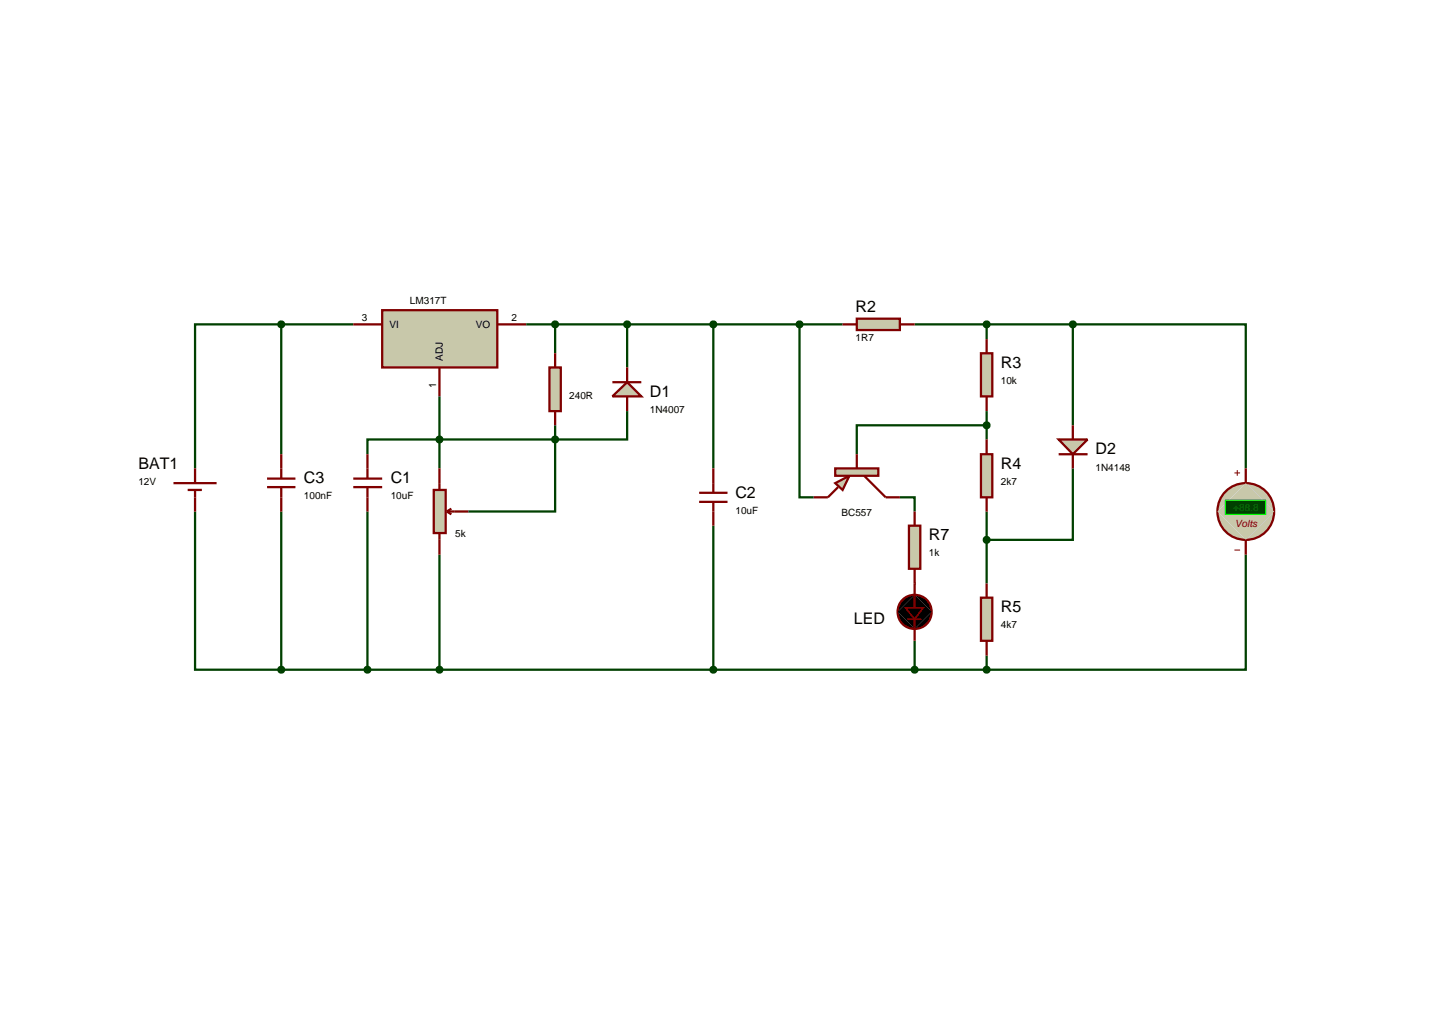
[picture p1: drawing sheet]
<svg xmlns="http://www.w3.org/2000/svg" width="257mm" height="180mm" viewBox="0 0 257 180" stroke-linecap="round" stroke-linejoin="round" font-family="sans-serif">
<g fill="none" stroke="#004000" stroke-width=".4">
<path d="M49.6 57.2h-15.2v25.4M49.6 57.2h12.7M49.6 57.2v22.9M92.8 57.2h55.8M97.9 57.2v5.1M110.6 57.2v7.6M125.8 57.2v25.4M141 57.2v30.5h2.5M161.3 57.2h27.9M174 57.2v2.6M189.2 57.2h30.5v25.4M189.2 57.2v17.8"/>
<path d="M77.5 69.9v12.7M97.9 77.5h-33.1v2.6M97.9 77.5v12.7h-15.3M97.9 75v2.5M110.6 72.5v5h-12.7M174 75h-22.9v5.1M174 72.5v5M34.4 90.2v27.9h15.2M49.6 90.2v27.9M64.8 90.2v27.9M77.5 97.8v20.3M125.8 92.7v25.4"/>
<path d="M158.7 87.7h2.6v2.5M174 90.2v12.7M189.2 82.6v12.6h-15.2M219.7 97.8v20.3h-45.7M49.6 118.1h124.4M161.3 113v5.1M174 115.6v2.5"/>
</g>
<path d="M67.4 54.7h20.3v10.1h-20.3z" fill="#c8c8aa" stroke="#800000" stroke-width=".4"/>
<path d="M62.3 57.2h5.1M87.7 57.2h5.1M77.5 64.8v5.1M47.1 85.9h5M47.1 84.4h5M49.6 80.1v4.3M49.6 85.9v4.3" fill="none" stroke="#800000" stroke-width=".4"/>
<g fill="#c8c8aa" stroke="#800000" stroke-width=".4">
<path d="M147.3 85.2l2.5-1.3-1.2 2.5z"/>
<path d="M147.3 82.6h7.6v1.3h-7.6z"/>
</g>
<path d="M147.8 85.9l-1.8 1.8h-2.5M151.1 80.1v2.5M152.4 83.9l3.8 3.8h2.5" fill="none" stroke="#800000" stroke-width=".4"/>
<path d="M96.9 64.8h2v7.7h-2z" fill="#c8c8aa" stroke="#800000" stroke-width=".4"/>
<path d="M97.9 62.3v2.5M97.9 72.5v2.5" fill="none" stroke="#800000" stroke-width=".4"/>
<path d="M76.5 86.4h2.1v7.6h-2.1z" fill="#c8c8aa" stroke="#800000" stroke-width=".4"/>
<path d="M62.3 85.9h5.1M62.3 84.4h5.1M64.8 80.1v4.3M64.8 85.9v4.3M77.5 82.6v3.8M77.5 94v3.8M78.8 90.2l.8 .5M78.8 90.2h3.8M79.6 89.7l-.8 .5" fill="none" stroke="#800000" stroke-width=".4"/>
<path d="M108 69.9l2.6-2.5 2.5 2.5z" fill="#c8c8aa" stroke="#800000" stroke-width=".4"/>
<path d="M108 67.4h5.1M110.6 64.8v2.6M110.6 69.9v2.6" fill="none" stroke="#800000" stroke-width=".4"/>
<path d="M77.1 77.2l.4-.2-.5 .5zM77.5 77l.4 .2 .1 .3zM77.5 78l.5-.5-.1 .3zM77 77.5l.5 .5-.4-.2z" fill="#004000" stroke="#004000" stroke-width=".4"/>
<path d="M77 77.5l.5-.5 .5 .5-.5 .5z" fill="#004000"/>
<path d="M123.3 88.5h5M123.3 86.9h5M125.8 82.6v4.3M125.8 88.5v4.2" fill="none" stroke="#800000" stroke-width=".4"/>
<path d="M151.1 56.2h7.6v2h-7.6z" fill="#c8c8aa" stroke="#800000" stroke-width=".4"/>
<path d="M148.6 57.2h2.5M158.7 57.2h2.6" fill="none" stroke="#800000" stroke-width=".4"/>
<path d="M173 62.3h2v7.6h-2z" fill="#c8c8aa" stroke="#800000" stroke-width=".4"/>
<path d="M174 59.8v2.5M174 69.9v2.6" fill="none" stroke="#800000" stroke-width=".4"/>
<path d="M173 80.1h2v7.6h-2z" fill="#c8c8aa" stroke="#800000" stroke-width=".4"/>
<path d="M174 77.5v2.6M174 87.7v2.5" fill="none" stroke="#800000" stroke-width=".4"/>
<path d="M173 105.4h2v7.6h-2z" fill="#c8c8aa" stroke="#800000" stroke-width=".4"/>
<path d="M174 102.9v2.5M174 113v2.6" fill="none" stroke="#800000" stroke-width=".4"/>
<path d="M186.7 77.5h5.1l-2.6 2.6z" fill="#c8c8aa" stroke="#800000" stroke-width=".4"/>
<path d="M189.2 75v2.5M186.7 80.1h5.1M189.2 80.1v2.5" fill="none" stroke="#800000" stroke-width=".4"/>
<path d="M173.7 56.8l.3-.1-.5 .5zM174 56.7l.3 .1 .2 .4zM174 57.7l.5-.5-.2 .4zM173.5 57.2l.5 .5-.3-.1z" fill="#004000" stroke="#004000" stroke-width=".4"/>
<path d="M174 56.7l.5 .5-.5 .5-.5-.5z" fill="#004000"/>
<path d="M160.3 92.7h2v7.6h-2z" fill="#c8c8aa" stroke="#800000" stroke-width=".4"/>
<path d="M161.3 90.2v2.5M161.3 100.3v2.6" fill="none" stroke="#800000" stroke-width=".4"/>
<path d="M173.7 74.6l.3-.1-.5 .5zM174 74.5l.3 .1 .2 .4zM174.5 75l-.1 .3-.4 .2zM173.5 75l.5 .5-.4-.2z" fill="#004000" stroke="#004000" stroke-width=".4"/>
<path d="M173.5 75l.5-.5 .5 .5-.5 .5z" fill="#004000"/>
<path d="M173.7 94.8l.3-.1-.5 .5zM174 94.7l.3 .1 .2 .4zM174.5 95.2l-.2 .4-.3 .1zM173.5 95.2l.5 .5-.4-.2z" fill="#004000" stroke="#004000" stroke-width=".4"/>
<path d="M174 94.7l.5 .5-.5 .5-.5-.5z" fill="#004000"/>
<path d="M77.2 117.7l.3-.1-.5 .5zM77.5 117.6l.4 .2 .1 .3zM78 118.1l-.1 .3-.4 .2zM77 118.1l.5 .5-.4-.2z" fill="#004000" stroke="#004000" stroke-width=".4"/>
<path d="M77.5 117.6l.5 .5-.5 .5-.5-.5z" fill="#004000"/>
<path d="M30.6 85.2h7.6M33.1 86.4h2.5M34.4 82.6v2.6M34.4 86.4v3.8M161.3 102.9v4.3M161.3 109.2v3.8" fill="none" stroke="#800000" stroke-width=".4"/>
<path d="M159.4 105.5l1.2-.5 .7-.1-3 3a2.97 2.97 0 0 1 1.1-2.4zM161.3 104.9a2.95 2.95 0 0 1 3 3zM164.3 107.9a2.95 2.95 0 0 1-3 3zM158.3 107.9l3 3a2.95 2.95 0 0 1-3-3z" fill="#000" stroke="#800000" stroke-width=".4"/>
<path d="M161.3 104.9l3 3-3 3-3-3z" fill="#000"/>
<path d="M160 109.2h2.5" fill="none" stroke="#800000" stroke-width=".3"/>
<path d="M159.7 107.2h3.1l-1.5 2z" fill="#000" stroke="#800000" stroke-width=".3"/>
<path d="M215.9 87a5 5 0 0 1 3.8-1.8l-5 5a5 5 0 0 1 1.2-3.2zM219.7 85.2a5 5 0 0 1 5 5zM219.7 95.2l5-5a5 5 0 0 1-5 5zM214.7 90.2l5 5a5 5 0 0 1-5-5z" fill="#c8c8aa" stroke="#800000" stroke-width=".4"/>
<path d="M214.7 90.2l5-5 5 5-5 5z" fill="#c8c8aa"/>
<path d="M217.7 83.4h1M217.7 97h1M218.2 82.9v1" fill="none" stroke="#800000" stroke-width=".18"/>
<path d="M216.1 88.2h7.1v2.5h-7.1z" fill="#004000" stroke="#0f0" stroke-width=".2"/>
<path d="M219.7 82.6v2.6M219.7 95.2v2.6" fill="none" stroke="#800000" stroke-width=".4"/>
<path d="M173.7 117.7l.3-.1-.5 .5zM174 117.6l.3 .1 .2 .4zM174 118.6l.5-.5-.2 .4zM173.5 118.1l.5 .5-.3-.1z" fill="#004000" stroke="#004000" stroke-width=".4"/>
<path d="M174 117.6l.5 .5-.5 .5-.5-.5z" fill="#004000"/>
<path d="M49.3 56.8l.3-.1-.5 .5zM49.6 56.7l.4 .2 .1 .3zM49.6 57.7l.5-.5-.2 .4zM49.1 57.2l.5 .5-.4-.2z" fill="#004000" stroke="#004000" stroke-width=".4"/>
<path d="M49.6 56.7l.5 .5-.5 .5-.5-.5z" fill="#004000"/>
<path d="M97.5 77.2l.4-.2-.5 .5zM97.9 77l.3 .1 .2 .4zM98.4 77.5l-.2 .4-.3 .1zM97.4 77.5l.5 .5-.3-.1z" fill="#004000" stroke="#004000" stroke-width=".4"/>
<path d="M97.4 77.5l.5-.5 .5 .5-.5 .5z" fill="#004000"/>
<path d="M97.5 56.9l.4-.2-.5 .5zM97.9 56.7l.4 .2 .1 .3zM98.4 57.2l-.1 .3-.4 .2zM97.4 57.2l.5 .5-.3-.1z" fill="#004000" stroke="#004000" stroke-width=".4"/>
<path d="M97.4 57.2l.5-.5 .5 .5-.5 .5z" fill="#004000"/>
<path d="M110.2 56.9l.4-.2-.5 .5zM110.6 56.7l.4 .2 .1 .3zM111.1 57.2l-.1 .3-.4 .2zM110.1 57.2l.5 .5-.3-.1z" fill="#004000" stroke="#004000" stroke-width=".4"/>
<path d="M110.1 57.2l.5-.5 .5 .5-.5 .5z" fill="#004000"/>
<path d="M125.5 56.8l.3-.1-.5 .5zM125.8 56.7l.3 .1 .2 .4zM125.8 57.7l.5-.5-.2 .4zM125.3 57.2l.5 .5-.3-.1z" fill="#004000" stroke="#004000" stroke-width=".4"/>
<path d="M125.8 56.7l.5 .5-.5 .5-.5-.5z" fill="#004000"/>
<path d="M125.5 117.7l.3-.1-.5 .5zM125.8 117.6l.3 .1 .2 .4zM125.8 118.6l.5-.5-.2 .4zM125.3 118.1l.5 .5-.3-.1z" fill="#004000" stroke="#004000" stroke-width=".4"/>
<path d="M125.8 117.6l.5 .5-.5 .5-.5-.5z" fill="#004000"/>
<path d="M140.7 56.8l.3-.1-.5 .5zM141 56.7l.4 .2 .1 .3zM141.5 57.2l-.1 .3-.4 .2zM140.5 57.2l.5 .5-.3-.1z" fill="#004000" stroke="#004000" stroke-width=".4"/>
<path d="M141 56.7l.5 .5-.5 .5-.5-.5z" fill="#004000"/>
<path d="M161 117.7l.3-.1-.5 .5zM161.3 117.6l.3 .1 .2 .4zM161.3 118.6l.5-.5-.2 .4zM160.8 118.1l.5 .5-.3-.1z" fill="#004000" stroke="#004000" stroke-width=".4"/>
<path d="M161.3 117.6l.5 .5-.5 .5-.5-.5z" fill="#004000"/>
<path d="M188.9 56.8l.3-.1-.5 .5zM189.2 56.7l.4 .2 .1 .3zM189.7 57.2l-.1 .3-.4 .2zM188.7 57.2l.5 .5-.4-.2z" fill="#004000" stroke="#004000" stroke-width=".4"/>
<path d="M189.2 56.7l.5 .5-.5 .5-.5-.5z" fill="#004000"/>
<path d="M64.5 117.7l.3-.1-.5 .5zM64.8 117.6l.4 .2 .1 .3zM65.3 118.1l-.1 .3-.4 .2zM64.3 118.1l.5 .5-.4-.2z" fill="#004000" stroke="#004000" stroke-width=".4"/>
<path d="M64.8 117.6l.5 .5-.5 .5-.5-.5z" fill="#004000"/>
<path d="M49.3 117.7l.3-.1-.5 .5zM49.6 117.6l.4 .2 .1 .3zM49.6 118.6l.5-.5-.2 .4zM49.1 118.1l.5 .5-.3-.1z" fill="#004000" stroke="#004000" stroke-width=".4"/>
<path d="M49.6 117.6l.5 .5-.5 .5-.5-.5z" fill="#004000"/>
<g font-size="2.8">
<text x="150.9" y="55.1">R2</text>
<text x="176.5" y="64.9">R3</text>
<text x="114.6" y="70">D1</text>
<text x="24.4" y="82.7">BAT1</text>
<text x="176.5" y="82.7">R4</text>
<text x="193.2" y="80.1">D2</text>
<text x="53.6" y="85.2">C3</text>
<text x="68.9" y="85.2">C1</text>
<text x="129.7" y="87.8">C2</text>
<text x="163.8" y="95.3">R7</text>
<text x="176.5" y="108">R5</text>
<text x="150.6" y="110">LED</text>
</g>
<g font-size="1.8">
<text x="72.3" y="53.7">LM317T</text>
<text x="63.8" y="56.6">3</text>
<text x="68.7" y="57.8">VI</text>
<text x="83.9" y="57.8">VO</text>
<text x="90.2" y="56.6">2</text>
<text x="78.1" y="63.6" transform="rotate(-90 78.1 63.6)">ADJ</text>
<text x="150.9" y="60.2">1R7</text>
<text x="76.9" y="68.4" transform="rotate(-90 76.9 68.4)">1</text>
<text x="100.4" y="70.3">240R</text>
<text x="176.5" y="67.7">10k</text>
<text x="114.6" y="72.8">1N4007</text>
<text x="193.2" y="83">1N4148</text>
<text x="24.4" y="85.5">12V</text>
<text x="53.6" y="88">100nF</text>
<text x="68.9" y="88">10uF</text>
<text x="176.5" y="85.5">2k7</text>
<text x="80.3" y="94.7">5k</text>
<text x="129.7" y="90.6">10uF</text>
<text x="148.4" y="91">BC557</text>
<text x="163.8" y="98.1">1k</text>
<text x="176.5" y="110.8">4k7</text>
</g>
<text font-size="1.8" fill="#008000" x="217.5" y="90.1">+88.8</text>
<text font-size="1.8" fill="#800000" x="217.8" y="93">Volts</text>
</svg>
